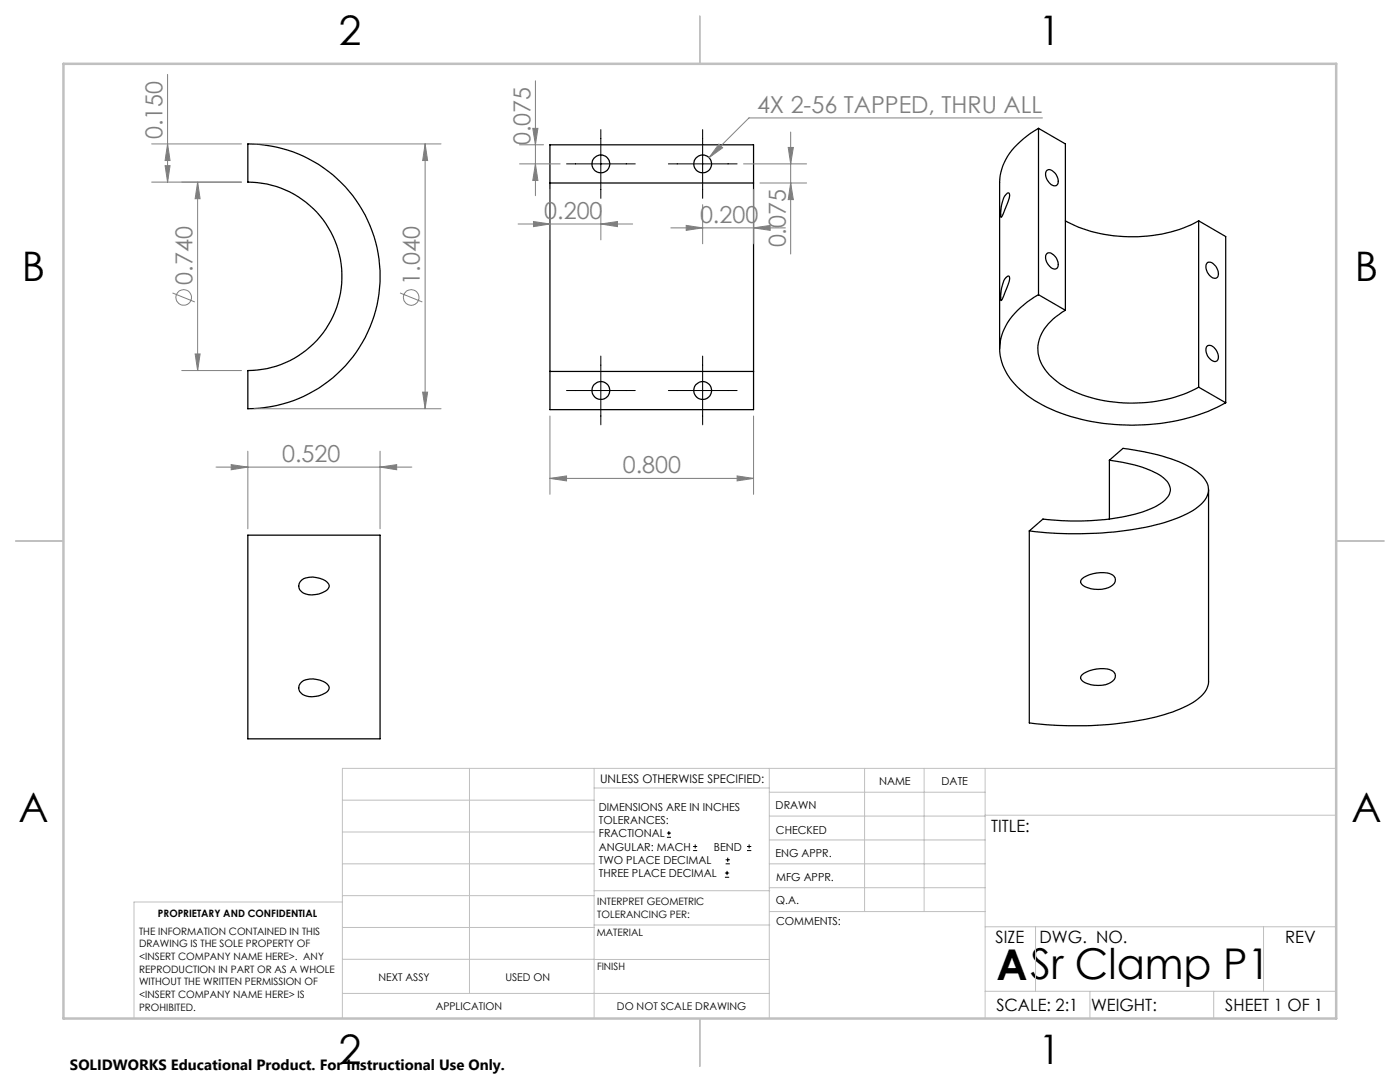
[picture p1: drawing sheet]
<svg xmlns="http://www.w3.org/2000/svg" width="279mm" height="216mm" viewBox="0 0 279 216" stroke-linecap="round" stroke-linejoin="round" font-family="sans-serif">
<g fill="none" stroke="#000" stroke-width=".25">
<path d="M49.5 28.7a26.4 26.4 0 0 1 26.3 26.4 26.4 26.4 0 0 1-26.3 26.5v-7.7a18.8 18.8 0 0 0 18.7-18.8 18.8 18.8 0 0 0-18.7-18.8zM109.7 36.5v37.6M109.7 36.5v-7.6h40.7v7.6M109.7 36.5h40.7M150.4 36.5v37.6M200.8 38.8l.2-.2 .4-.1a2.64 2.64 0 0 1-.5 2.4l-1.1 2.5a6.3 6.3 0 0 1 1-4.6zM207.3 25.6a14.6 14.6 0 0 0-7.6 8.8l-.2 2v33.2M207.3 25.6v33.2M207.3 25.6l5.3 3.1v33.2M208.9 34a1.38 1.38 0 0 1 1.9 .9 1.57 1.57 0 0 1 0 2.1 2.15 2.15 0 0 1-2.1-2.1zM200.8 55.4l.4-.3h.2a2.64 2.64 0 0 1-.5 2.3l-.9 2.3-.2 .3-.1-.6a6.9 6.9 0 0 1 1.1-4zM207.3 58.8a14.6 14.6 0 0 0-7.6 8.8 10.4 10.4 0 0 0 4 10.2 30.8 30.8 0 0 0 16.5 6.7 41.3 41.3 0 0 0 23.6-3.7l.8-.4"/>
<path d="M207.3 58.8l5.3 3.1M209 50.5a1.82 1.82 0 0 1 2 1.5 1.18 1.18 0 0 1-.4 1.7 2.3 2.3 0 0 1-1.7-3zM212.6 44.1a29.4 29.4 0 0 0 21.9 1.9l3.3-1.2 1.4-.7M239.2 44.1l5.4 3.1v33.2M239.2 44.1v33.2M241 52.4a1.71 1.71 0 0 1 2 1.4 1.15 1.15 0 0 1-.4 1.7 2.2 2.2 0 0 1-1.7-3zM109.7 74.1v7.6h40.7v-7.6M109.7 74.1h40.7M212.6 61.9a10.1 10.1 0 0 0-5.4 7 8.1 8.1 0 0 0 3.8 7.3 25.8 25.8 0 0 0 15.2 4.2 27.3 27.3 0 0 0 13-3.1M239.2 77.3l5.4 3.1M240.9 69.1a1.15 1.15 0 0 1 1.7 .6 1.95 1.95 0 0 1 .3 2.3 1.52 1.52 0 0 1-1.9-1 1.86 1.86 0 0 1-.1-1.9zM221.4 91.8l2.7-2.3a37.5 37.5 0 0 1 13.7 3.9 5.9 5.9 0 0 1 3.4 4 4.3 4.3 0 0 1-2.2 3.8 29.4 29.4 0 0 1-12.3 4.4 77 77 0 0 1-21.3 .3"/>
<path d="M221.4 91.8l.9 .2a21.5 21.5 0 0 1 9.9 3.4 2.62 2.62 0 0 1 .3 4.4 18 18 0 0 1-8.5 3.4 54.3 54.3 0 0 1-15.9 .4l-2.7 2.3M221.4 91.8v11.8M241.2 97.7v38.3a4.8 4.8 0 0 1-2.6 3.8 33.8 33.8 0 0 1-14 4.4 76.2 76.2 0 0 1-19.2 .1v-38.4M49.5 106.8h26.3v40.6h-26.3zM60 115.9a4.2 4.2 0 0 1 4.9 0 1.09 1.09 0 0 1 .8 1 1.09 1.09 0 0 1-.8 1.1 4.3 4.3 0 0 1-4.8 0 1.41 1.41 0 0 1-.1-2.1zM215.9 115.6a6.3 6.3 0 0 1 6.2-.8 1.29 1.29 0 0 1-.4 2.2 5.6 5.6 0 0 1-5.8-.4 .68 .68 0 0 1 0-1zM60 136.2a4.2 4.2 0 0 1 4.9 0 1.09 1.09 0 0 1 .8 1.1 1.09 1.09 0 0 1-.8 1 4.3 4.3 0 0 1-4.8 0 1.41 1.41 0 0 1-.1-2.1zM215.9 134.7a6.3 6.3 0 0 1 6.2-.8 1.29 1.29 0 0 1-.4 2.3 5.6 5.6 0 0 1-5.8-.5 .68 .68 0 0 1 0-1z"/>
<circle cx="119.9" cy="32.7" r="1.78"/>
<circle cx="140.2" cy="32.7" r="1.78"/>
<circle cx="119.9" cy="77.9" r="1.79"/>
<circle cx="140.2" cy="77.9" r="1.79"/>
</g>
<g fill="none" stroke="#808080" stroke-width=".2">
<path d="M33.4 14.9v21.4M106.9 16.1v23M30.3 28.7h17.9M30.3 36.3h17.9M32.9 33.1h1l-.5 3.2zM33.4 28.7l.5 3.3h-1zM39.4 36.3v37.6M39.4 36.3l.5 3.4h-1zM50.7 28.7h37.3M84.8 28.7l.5 3.3h-1zM84.8 28.7v52.9M103.7 32.7h8.1"/>
<path d="M103.7 28.9h4.8M106.3 25.6h1.1l-.5 3.3zM106.9 32.7l.5 3.3h-1.1zM109.7 37.8v10.1M143.5 28.8l.7 .7-2.7 2zM148.4 32.7h12.6M150.4 37.8v10.8M151.7 36.5h9.3M157.3 29.4h1l-.5 3.3zM157.8 36.5l.5 3.3h-1zM157.8 26.4v24.3M208 23.5h-58.5l-8 8"/>
<path d="M34.4 58.5l4.5 1.8M79.8 58.5l4.5 1.8M103.4 44.7h22.9M106.5 44.2l3.2 .5-3.2 .5zM119.9 44.7l3.3-.5v1zM119.9 40.9v7M133.9 45.5h22.8M136.9 45l3.3 .5-3.3 .5zM140.2 40.9v7.7M150.4 45.5l3.3-.5v1zM36.3 73.9h11.9M38.9 70.6h1l-.5 3.3z"/>
<path d="M84.3 78.2h1l-.5 3.4zM43.1 93.2h39.1M46.1 92.7l3.4 .5-3.4 .5zM49.5 90v15.5M50.7 81.6h37.3M75.8 93.2l3.4-.5v1zM75.8 90v15.5M109.7 95.5l3.4-.5v1zM109.7 83v15.6M109.7 95.5h40.7M147.1 95l3.3 .5-3.3 .5zM150.4 83v15.6"/>
<circle cx="36.7" cy="59.3" r="1.56"/>
<circle cx="82.1" cy="59.3" r="1.56"/>
</g>
<g fill="none" stroke="#000" stroke-width=".2">
<path d="M113.1 32.7h13.7M119.9 25.9v13.7M133.4 32.7h13.7M140.2 25.9v13.7M113.1 77.9h13.7M119.9 71v13.8M133.4 77.9h13.7M140.2 71v13.8M133.1 167.1h.8M133.1 166.2h.8M133.5 165.8v.9M138.3 169.7h.8"/>
<path d="M138.3 168.9h.8M138.7 168.5v.8M144.7 175h.8M144.7 174.2h.8M144.8 172.4h.9M144.8 171.6h.9M145.1 173.8v.8M145.2 171.1v.9M149.1 169.7h.8M149.1 168.9h.8M149.5 168.5v.8"/>
</g>
<g fill="none" stroke="#c0c0c0" stroke-width=".2">
<path d="M68.3 159.7h50.3M93.7 153.3v44.9M118.6 153.3v49.9M118.6 157.2h34.9M153.5 153.3v49.9M153.5 158.1h43.1M172.5 153.3v28.6M184.4 153.3v28.6M196.6 153.3v49.9M266.7 153.3h-198.4v49.9M68.3 178.7h50.3M68.3 172.4h50.3"/>
<path d="M68.3 166h50.3M68.3 180h-41.6v23.2M118.6 177.7h35M153.5 167.6h43.1M153.5 162.8h43.1M153.5 172.4h43.1M153.5 177.1h43.1M196.6 162.7h70.1M68.3 198.2h85.2M68.3 191.4l85.2 .1M68.3 185.1h50.3M118.6 184.6h35"/>
<path d="M153.6 181.9h43M196.6 197.8h70.1M196.6 184.9h70.1M206.7 184.9v12.9M217.5 197.8v5.4M242.2 197.8v5.4M252.2 184.9v12.9"/>
</g>
<path d="M139.7 3.2v9.5M3.1 107.9h9.6M266.7 107.9h9.5M139.7 203.2v9.6" fill="none" stroke="#c0c0c0" stroke-width=".25"/>
<path d="M12.7 12.7h254v190.5h-254z" fill="none" stroke="#c0c0c0" stroke-width=".5"/>
<g fill="#808080">
<path d="M143.5 28.8l-2 2.7 2.7-2zM46.1 92.7l3.4 .5-3.4 .5zM75.8 93.2l3.4-.5v1z"/>
<path d="M109.7 95.5l3.4-.5v1zM147.1 95l3.3 .5-3.3 .5zM136.9 45l3.3 .5-3.3 .5zM150.4 45.5l3.3-.5v1zM106.5 44.2l3.2 .5-3.2 .5zM119.9 44.7l3.3-.5v1z"/>
<path d="M157.8 36.5l.5 3.3h-1zM157.3 29.4h1l-.5 3.3z"/>
<path d="M84.3 78.2h1l-.5 3.4zM84.8 28.7l.5 3.3h-1zM38.9 70.6h1l-.5 3.3zM39.4 36.3l.5 3.4h-1z"/>
<path d="M33.4 28.7l.5 3.3h-1zM32.9 33.1h1l-.5 3.2z"/>
<path d="M106.3 25.6h1.1l-.5 3.3zM106.9 32.7l.5 3.3h-1.1z"/>
</g>
<text font-size="8.5" x="198.9" y="195.5">ASr Clamp P1</text>
<g font-size="8.1">
<text x="67.6" y="8.9">2</text>
<text x="207.3" y="8.9">1</text>
<text x="4.4" y="56.2">B</text>
<text x="270.4" y="56.2">B</text>
<text x="3.7" y="164.1">A</text>
<text x="269.7" y="164.1">A</text>
<text x="67.6" y="212.4">2</text>
<text x="207.3" y="212.4">1</text>
</g>
<g font-size="4.7" fill="#808080">
<text x="151.1" y="22.5">4X 2-56 TAPPED, THRU ALL</text>
<text x="32.4" y="27.8" transform="rotate(-90 32.4 27.8)">0.150</text>
<text x="105.8" y="29" transform="rotate(-90 105.8 29)">0.075</text>
<text x="108.6" y="43.7">0.200</text>
<text x="139.7" y="44.4">0.200</text>
<text x="156.8" y="49.4" transform="rotate(-90 156.8 49.4)">0.075</text>
<text x="38.4" y="56.8" transform="rotate(-90 38.4 56.8)">0.740</text>
<text x="83.8" y="56.8" transform="rotate(-90 83.8 56.8)">1.040</text>
<text x="56.3" y="92.2">0.520</text>
<text x="124.3" y="94.4">0.800</text>
</g>
<g font-size="3.4">
<text x="197.8" y="166">TITLE:</text>
<text x="198.7" y="188.1">SIZE</text>
<text x="207.5" y="188.1">DWG. NO.</text>
<text x="256.5" y="188.2">REV</text>
<text x="198.8" y="201.7">SCALE: 2:1</text>
<text x="217.7" y="201.8">WEIGHT:</text>
<text x="244.5" y="201.7">SHEET 1 OF 1</text>
</g>
<text font-size="3" x="14" y="213.5">SOLIDWORKS Educational Product. For Instructional Use Only.</text>
<text font-size="2.4" x="119.8" y="156.2">UNLESS OTHERWISE SPECIFIED:</text>
<g font-size="2.2">
<text x="119.5" y="161.8">DIMENSIONS ARE IN INCHES</text>
<text x="154.8" y="161.4">DRAWN</text>
<text x="175.4" y="156.6">NAME</text>
<text x="187.9" y="156.7">DATE</text>
<text x="119.5" y="164.4">TOLERANCES:</text>
<text x="119.5" y="167.1">FRACTIONAL</text>
<text x="154.9" y="166.3">CHECKED</text>
<text x="119.5" y="169.7">ANGULAR: MACH</text>
<text x="119.5" y="172.4">TWO PLACE DECIMAL</text>
<text x="142.5" y="169.7">BEND</text>
<text x="154.8" y="171">ENG APPR.</text>
<text x="119.5" y="175">THREE PLACE DECIMAL</text>
<text x="154.9" y="175.7">MFG APPR.</text>
<text x="154.9" y="180.4">Q.A.</text>
<text x="154.9" y="184.6">COMMENTS:</text>
</g>
<g font-size="2.1">
<text x="75.5" y="195.7">NEXT ASSY</text>
<text x="100.9" y="195.7">USED ON</text>
<text x="86.9" y="201.5">APPLICATION</text>
<text x="123.1" y="201.6">DO NOT SCALE DRAWING</text>
</g>
<g font-size="2">
<text x="31.5" y="182.9">PROPRIETARY AND CONFIDENTIAL</text>
<text x="119.2" y="180.6">INTERPRET GEOMETRIC</text>
<text x="119.2" y="183.1">TOLERANCING PER:</text>
<text x="27.8" y="186.5">THE INFORMATION CONTAINED IN THIS</text>
<text x="27.8" y="189">DRAWING IS THE SOLE PROPERTY OF</text>
<text x="27.8" y="191.6">&lt;INSERT COMPANY NAME HERE&gt;. ANY</text>
<text x="119.1" y="186.7">MATERIAL</text>
<text x="27.8" y="194.1">REPRODUCTION IN PART OR AS A WHOLE</text>
<text x="27.8" y="196.6">WITHOUT THE WRITTEN PERMISSION OF</text>
<text x="119.1" y="193.5">FINISH</text>
<text x="27.8" y="199.1">&lt;INSERT COMPANY NAME HERE&gt; IS</text>
<text x="27.8" y="201.7">PROHIBITED.</text>
</g>
</svg>
